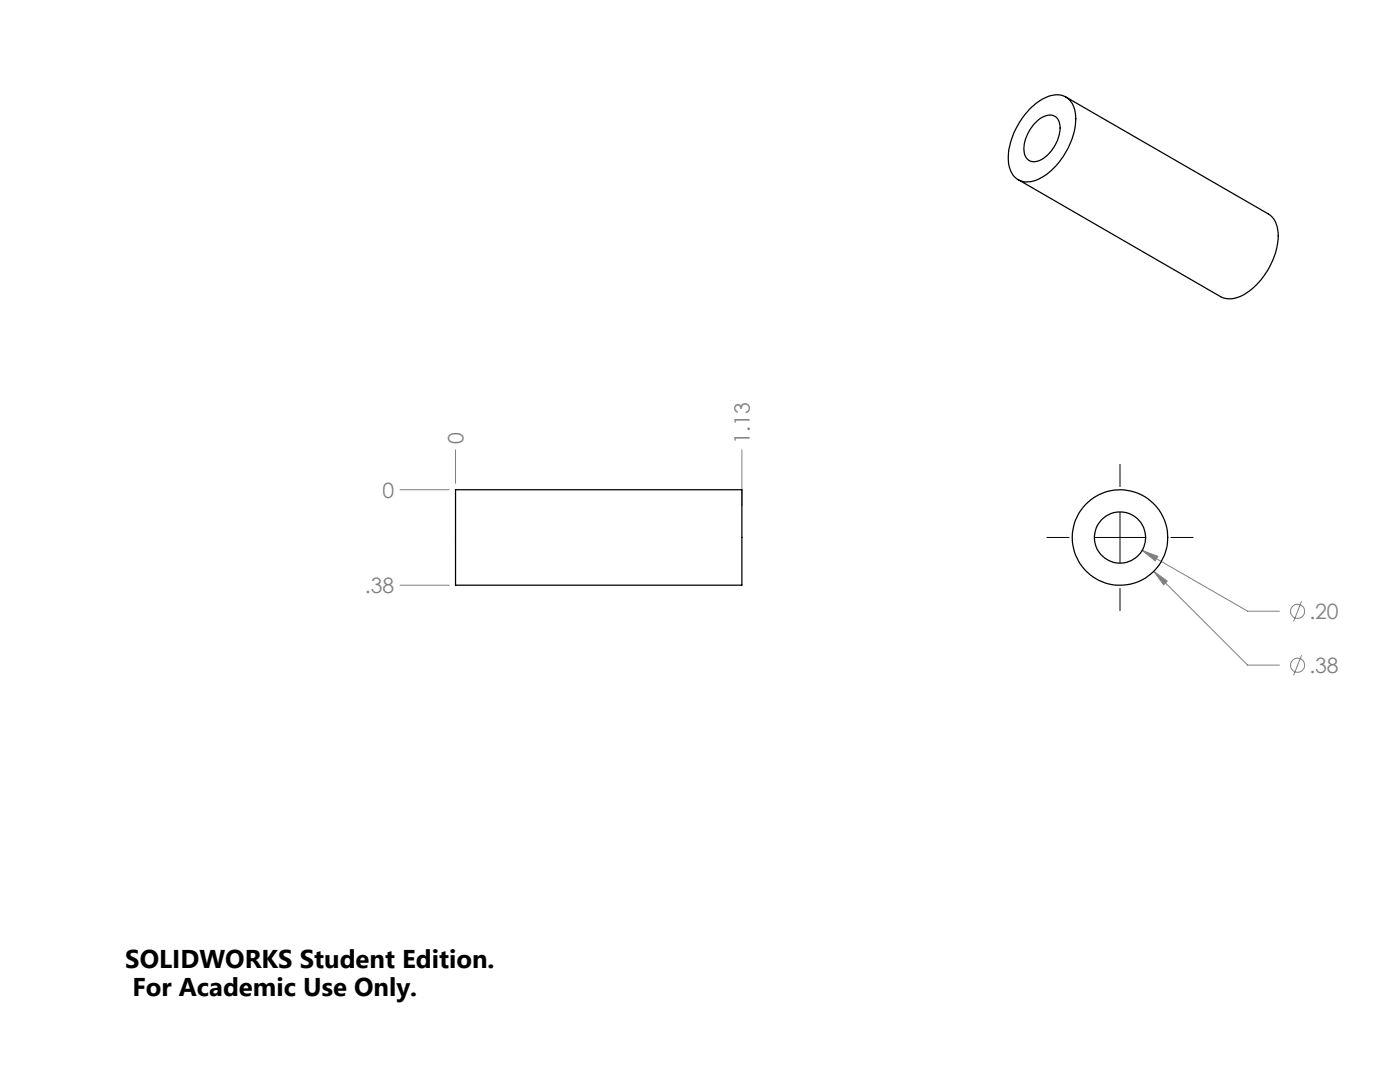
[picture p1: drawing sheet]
<svg xmlns="http://www.w3.org/2000/svg" width="279mm" height="216mm" viewBox="0 0 279 216" stroke-linecap="round" stroke-linejoin="round" font-family="sans-serif">
<g fill="none" stroke="#808080" stroke-width=".2">
<path d="M79.8 97.7h9.8M90.9 89.7v6.7M148.1 89.7v11.2M79.8 116.8h9.8M227.9 109.8l3.2 1.2-.6 .9zM227.9 109.8l21.1 12.2h6.3M230.3 114l2.6 2-.7 .7zM230.3 114l18.7 18.7h6.3M259.8 120l-1.6 4M259.8 130.7l-1.6 4.1"/>
<circle cx="259" cy="132.7" r="1.42"/>
<circle cx="259" cy="122" r="1.42"/>
</g>
<path d="M223.5 92.6v4.5M208.9 107.2h4.5M218.4 107.2h10.2M223.5 102.2v10.1M223.5 117.4v4.4M233.7 107.2h4.4" fill="none" stroke="#000" stroke-width=".2"/>
<path d="M230.3 114l1.9 2.7 .7-.7zM227.9 109.8l2.6 2.1 .6-.9z" fill="#808080"/>
<g fill="none" stroke="#000" stroke-width=".25">
<path d="M212.7 19.4l40.4 23.3a4.7 4.7 0 0 1 2 4.4 14.6 14.6 0 0 1-7.5 12 4.6 4.6 0 0 1-4 .1l-40.4-23.4M205.8 21.4a7.1 7.1 0 0 1 6.1-2.4 4.3 4.3 0 0 1 2.8 4.7 14.8 14.8 0 0 1-7.5 12.1 3.8 3.8 0 0 1-5.7-2.1 11.7 11.7 0 0 1 2-9.3l1.1-1.6zM206.3 24.8a4.1 4.1 0 0 1 3.8-1.8 2.66 2.66 0 0 1 1.4 3.3 7.3 7.3 0 0 1-4.5 5.9 2.11 2.11 0 0 1-2.7-2.5 8.4 8.4 0 0 1 2-4.9zM90.9 97.7h57.2v19.1h-57.2z"/>
<circle cx="223.5" cy="107.3" r="9.5"/>
<circle cx="223.5" cy="107.3" r="5.1"/>
</g>
<g font-size="5.1">
<text x="25" y="193.2">SOLIDWORKS Student Edition.</text>
<text x="26.4" y="198.8">For Academic Use Only.</text>
</g>
<g font-size="4.2" fill="#808080">
<text x="92.5" y="88.6" transform="rotate(-90 92.5 88.6)">0</text>
<text x="149.7" y="88.6" transform="rotate(-90 149.7 88.6)">1.13</text>
<text x="76.3" y="99.3">0</text>
<text x="72.8" y="118.4">.38</text>
<text x="261.3" y="123.5">.20</text>
<text x="261.3" y="134.3">.38</text>
</g>
</svg>
